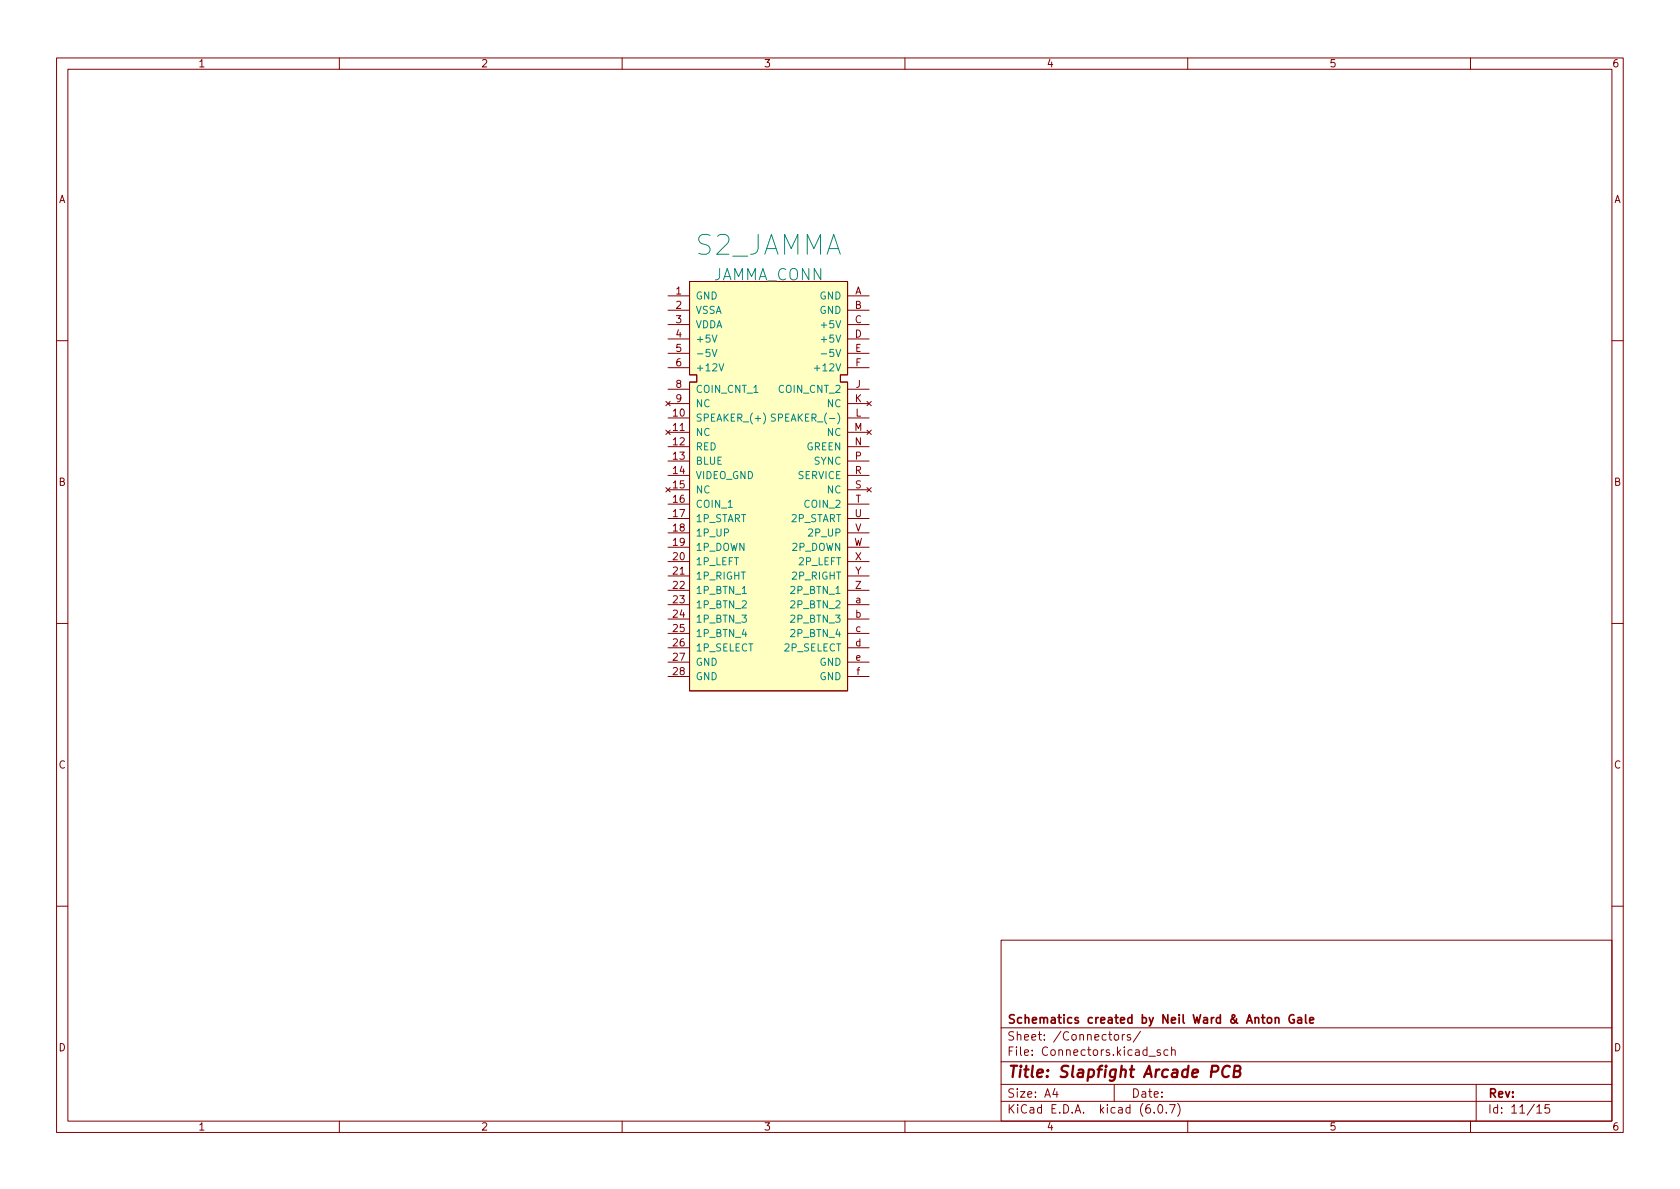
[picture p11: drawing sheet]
<svg xmlns="http://www.w3.org/2000/svg" width="297mm" height="210mm" viewBox="0 0 297 210" stroke-linecap="round" stroke-linejoin="round" font-family="sans-serif">
<g fill="none" stroke="#840000" stroke-width=".18">
<path d="M10 10.2h277v190.1h-277zM12 12.2h273v186.1h-273zM60 10.2v2M110 10.2v2M160 10.2v2M210 10.2v2M260 10.2v2M118.1 52.3h3.8M118.1 54.9h3.8M118.1 57.4h3.8M118.1 59.9h3.8M121.9 49.8h28v16.5h-1.3v1.3h1.3v54.6h-28v-54.6h1.3v-1.3h-1.3z"/>
<path d="M149.9 52.3h3.8M149.9 54.9h3.8M149.9 57.4h3.8M149.9 59.9h3.8M10 60.2h2M117.7 76.1l.8 .7M117.7 71l.8 .7M118.1 73.9h3.8M118.1 76.4h3.8M118.1 79h3.8M118.1 62.5h3.8M118.1 65h3.8"/>
<path d="M118.1 68.8h3.8M118.1 71.4h3.8M118.5 76.1l-.8 .7M118.5 71l-.8 .7M149.9 73.9h3.8M149.9 76.4h3.8M149.9 79h3.8M149.9 62.5h3.8M149.9 65h3.8M149.9 68.8h3.8M149.9 71.4h3.8M153.3 71l.8 .7"/>
<path d="M153.3 76.1l.8 .7M154.1 71l-.8 .7M154.1 76.1l-.8 .7M285 60.2h2M117.7 86.2l.8 .8M118.1 81.5h3.8M118.1 84.1h3.8M118.1 86.6h3.8M118.1 89.1h3.8M118.1 91.7h3.8M118.1 94.2h3.8M118.1 96.8h3.8"/>
<path d="M118.1 99.3h3.8M118.5 86.2l-.8 .8M149.9 81.5h3.8M149.9 84.1h3.8M149.9 86.6h3.8M149.9 89.1h3.8M149.9 91.7h3.8M149.9 94.2h3.8M149.9 96.8h3.8M149.9 99.3h3.8M153.3 86.2l.8 .8M154.1 86.2l-.8 .8"/>
<path d="M10 110.2h2M118.1 101.8h3.8M118.1 104.4h3.8M118.1 106.9h3.8M118.1 109.5h3.8M118.1 112h3.8M118.1 114.5h3.8M118.1 117.1h3.8M118.1 119.6h3.8M149.9 101.8h3.8M149.9 104.4h3.8M149.9 106.9h3.8"/>
<path d="M149.9 109.5h3.8M149.9 112h3.8M149.9 114.5h3.8M149.9 117.1h3.8M149.9 119.6h3.8M285 110.2h2M10 160.2h2M177 166.3h108v32h-108zM285 160.2h2M60 198.3v2M110 198.3v2M160 198.3v2"/>
<path d="M177 194.8h108M177 191.8h108M177 187.8h108M177 181.8h108M186.5 192.5l-.4 1h1M186.9 193v1M197 191.8v3M197.1 183.1l.2-.2 .4 .2 .1 .5-.2 .3h-.3l-.2-.1zM198.4 182.9v1M198.9 182.9l-.3 .1-.2 .2M199.9 183l-.4-.1-.2 .2 .1 .3 .5 .1v.4h-.6M201.6 182.4l-1.2 1.9"/>
<path d="M203.1 186.8h1.2M204.1 196.7v.1M204.9 195.4l.2-.1a.81 .81 0 0 1 .6 .7 .81 .81 0 0 1-.3 .8h-.2a.81 .81 0 0 1-.6-.6 .81 .81 0 0 1 .3-.8zM205.1 185.7l-.3-.1-.2 .2v.3l.5 .1v.4h-.5M206.2 196.7v.1M206.5 185.7l-.4-.1-.3 .3v.4l.1 .3h.6M206.8 195.3h1l-.7 1.5M207.1 185.8l.3-.2 .3 .1 .1 .9M207.1 185.1v1.5M208.2 195.1a1.72 1.72 0 0 1 0 2.3M210 198.3v2M260 198.3v2"/>
<path d="M261 191.8v6.5M271.7 195.8l.5-.5v1.5M271.7 196.8h.9M273.9 195.3h-.7l-.1 .7 .3-.1 .5 .1 .1 .2-.1 .5-.2 .1-.6-.1"/>
</g>
<path d="M214.2 189.5h.8a.55 .55 0 0 0 .4-.5 .55 .55 0 0 0-.3-.5h-.8l-.2 2M217.5 188.7a.88 .88 0 0 0-1.1-.1 .88 .88 0 0 0-.3 1 .69 .69 0 0 0 .3 .8 .69 .69 0 0 0 .9-.1M218.2 189.4l.9-.1a.46 .46 0 0 0 .2-.4 .46 .46 0 0 0-.3-.4h-.7l-.2 2h.7a.53 .53 0 0 0 .5-.5 .53 .53 0 0 0-.4-.6" fill="none" stroke="#840000" stroke-width=".4"/>
<path d="M225.5 179.9v1M228.8 179.5a.74 .74 0 0 0-.9 .5 .74 .74 0 0 0 .5 .9l.4-.1v-.5h-.2M230.8 179.4v1.3l.3 .2M225.5 180.1l.2-.2 .4 .1v.9M229.5 180h.6v.9M230.1 180.3l-.5 .1a.29 .29 0 0 0-.2 .2 .29 .29 0 0 0 .2 .3h.5M231.6 180.4l.7-.1-.1-.3-.4-.1-.2 .2v.8h.6" fill="none" stroke="#840000" stroke-width=".3"/>
<path d="M121.9 49.8h28v16.5h-1.3v1.3h1.3v54.6h-28v-54.6h1.3v-1.3h-1.3z" fill="#ffffc2" stroke="#ffffc2" stroke-width=".18"/>
<path d="M125.9 59.2l.4 1.3 .5-1.3M125.9 61.8l.4 1.3 .5-1.3M127.1 64.3l.4 1.3 .5-1.3M135 73a1.46 1.46 0 0 1 0 2M137.1 73.3l-.5-.1-.2 .1v.4l.6 .2 .1 .3-.2 .3-.5-.1M144 65.1h1M145.2 62.6h1M131.2 105h.8" fill="none" stroke="#008484" stroke-width=".18"/>
<text font-size="4.9" fill="#008484" x="122.6" y="45.1">S2_JAMMA</text>
<text font-size="2.8" fill="#008484" x="125.9" y="49.6">JAMMA_CONN</text>
<text font-size="2.8" fill="#840000" x="178" y="190.6">Title: Slapfight Arcade PCB</text>
<g font-size="2.1" fill="#840000">
<text x="178" y="184">Sheet: /Connectors/</text>
<text x="178" y="181">Schematics created by Neil Ward &amp; Anton Gale</text>
<text x="178" y="186.7">File: Connectors.kicad_sch</text>
<text x="178" y="196.9">KiCad E.D.A. kicad (6.0.7)</text>
<text x="178" y="194.1">Size: A4</text>
<text x="200" y="194.1">Date:</text>
<text x="263" y="194.1">Rev:</text>
<text x="263" y="196.9">Id: 11/15</text>
</g>
<g font-size="1.8" fill="#840000">
<text x="35" y="11.9">1</text>
<text x="85" y="11.9">2</text>
<text x="135" y="11.9">3</text>
<text x="185" y="11.9">4</text>
<text x="235" y="11.9">5</text>
<text x="285" y="11.9">6</text>
<text x="10.3" y="35.9">A</text>
<text x="285.3" y="35.9">A</text>
<text x="119.5" y="52.1">1</text>
<text x="151.1" y="52.1">A</text>
<text x="119.5" y="54.6">2</text>
<text x="119.5" y="57.1">3</text>
<text x="119.5" y="59.7">4</text>
<text x="151.1" y="54.6">B</text>
<text x="151.1" y="57.1">C</text>
<text x="151.1" y="59.7">D</text>
<text x="119.5" y="62.2">5</text>
<text x="119.5" y="64.8">6</text>
<text x="151.2" y="62.2">E</text>
<text x="151.2" y="64.8">F</text>
<text x="119.5" y="68.6">8</text>
<text x="119.5" y="71.1">9</text>
<text x="151.1" y="71.1">K</text>
<text x="151.3" y="68.6">J</text>
<text x="119" y="73.7">10</text>
<text x="119" y="76.2">11</text>
<text x="151" y="76.2">M</text>
<text x="151.2" y="73.7">L</text>
<text x="119" y="78.7">12</text>
<text x="119" y="81.3">13</text>
<text x="119" y="83.8">14</text>
<text x="151.1" y="78.7">N</text>
<text x="151.1" y="83.8">R</text>
<text x="151.2" y="81.3">P</text>
<text x="10.3" y="85.9">B</text>
<text x="119" y="86.4">15</text>
<text x="119" y="88.9">16</text>
<text x="151.2" y="86.4">S</text>
<text x="151.2" y="88.9">T</text>
<text x="285.3" y="85.9">B</text>
<text x="119" y="91.4">17</text>
<text x="119" y="94">18</text>
<text x="151.1" y="91.4">U</text>
<text x="151.2" y="94">V</text>
<text x="119" y="96.5">19</text>
<text x="119" y="99.1">20</text>
<text x="119" y="101.6">21</text>
<text x="150.9" y="96.5">W</text>
<text x="151.2" y="99.1">X</text>
<text x="151.2" y="101.6">Y</text>
<text x="119" y="104.1">22</text>
<text x="119" y="106.7">23</text>
<text x="151.2" y="104.1">Z</text>
<text x="151.3" y="106.7">a</text>
<text x="119" y="109.2">24</text>
<text x="119" y="111.8">25</text>
<text x="151.2" y="109.2">b</text>
<text x="151.3" y="111.8">c</text>
<text x="119" y="114.3">26</text>
<text x="119" y="116.8">27</text>
<text x="119" y="119.4">28</text>
<text x="151.2" y="114.3">d</text>
<text x="151.3" y="116.8">e</text>
<text x="151.5" y="119.4">f</text>
<text x="10.3" y="135.9">C</text>
<text x="285.3" y="135.9">C</text>
<text x="10.3" y="185.9">D</text>
<text x="285.3" y="185.9">D</text>
<text x="35" y="199.9">1</text>
<text x="85" y="199.9">2</text>
<text x="135" y="199.9">3</text>
<text x="185" y="199.9">4</text>
<text x="235" y="199.9">5</text>
<text x="285" y="199.9">6</text>
</g>
<g font-size="1.8" fill="#008484">
<text x="122.9" y="53">GND</text>
<text x="144.9" y="53">GND</text>
<text x="122.9" y="55.5">VSSA</text>
<text x="122.9" y="58">VDDA</text>
<text x="144.9" y="55.5">GND</text>
<text x="145.6" y="58">+5V</text>
<text x="122.9" y="60.6">+5V</text>
<text x="122.9" y="63.1">-5V</text>
<text x="122.9" y="65.7">+12V</text>
<text x="144.7" y="65.7">+12V</text>
<text x="145.6" y="60.6">+5V</text>
<text x="146.1" y="63.1">-5V</text>
<text x="122.9" y="69.5">COIN_CNT_1</text>
<text x="137.8" y="69.5">COIN_CNT_2</text>
<text x="122.9" y="74.5">SPEAKER_(+)</text>
<text x="122.9" y="77.1">NC</text>
<text x="122.9" y="72">NC</text>
<text x="137.5" y="74.5">SPEAKER_(-)</text>
<text x="146.3" y="72">NC</text>
<text x="146.3" y="77.1">NC</text>
<text x="122.9" y="79.6">RED</text>
<text x="122.9" y="82.2">BLUE</text>
<text x="142.6" y="79.6">GREEN</text>
<text x="143.9" y="82.2">SYNC</text>
<text x="122.9" y="84.7">VIDEO_GND</text>
<text x="122.9" y="87.2">NC</text>
<text x="122.9" y="89.8">COIN_1</text>
<text x="141.1" y="84.7">SERVICE</text>
<text x="142.5" y="89.8">COIN_2</text>
<text x="146.3" y="87.2">NC</text>
<text x="122.9" y="92.3">1P_START</text>
<text x="122.9" y="94.9">1P_UP</text>
<text x="139.8" y="92.3">2P_START</text>
<text x="143.2" y="94.9">2P_UP</text>
<text x="122.9" y="97.4">1P_DOWN</text>
<text x="122.9" y="99.9">1P_LEFT</text>
<text x="140.1" y="97.4">2P_DOWN</text>
<text x="141.3" y="99.9">2P_LEFT</text>
<text x="122.9" y="102.5">1P_RIGHT</text>
<text x="122.9" y="105">1P_BTN_1</text>
<text x="122.9" y="107.6">1P_BTN_2</text>
<text x="140.1" y="105">2P_BTN_1</text>
<text x="140.1" y="107.6">2P_BTN_2</text>
<text x="140.2" y="102.5">2P_RIGHT</text>
<text x="122.9" y="110.1">1P_BTN_3</text>
<text x="122.9" y="112.6">1P_BTN_4</text>
<text x="140.1" y="110.1">2P_BTN_3</text>
<text x="140.1" y="112.6">2P_BTN_4</text>
<text x="122.9" y="115.2">1P_SELECT</text>
<text x="122.9" y="117.7">GND</text>
<text x="138.7" y="115.2">2P_SELECT</text>
<text x="144.9" y="117.7">GND</text>
<text x="122.9" y="120.3">GND</text>
<text x="144.9" y="120.3">GND</text>
</g>
</svg>
